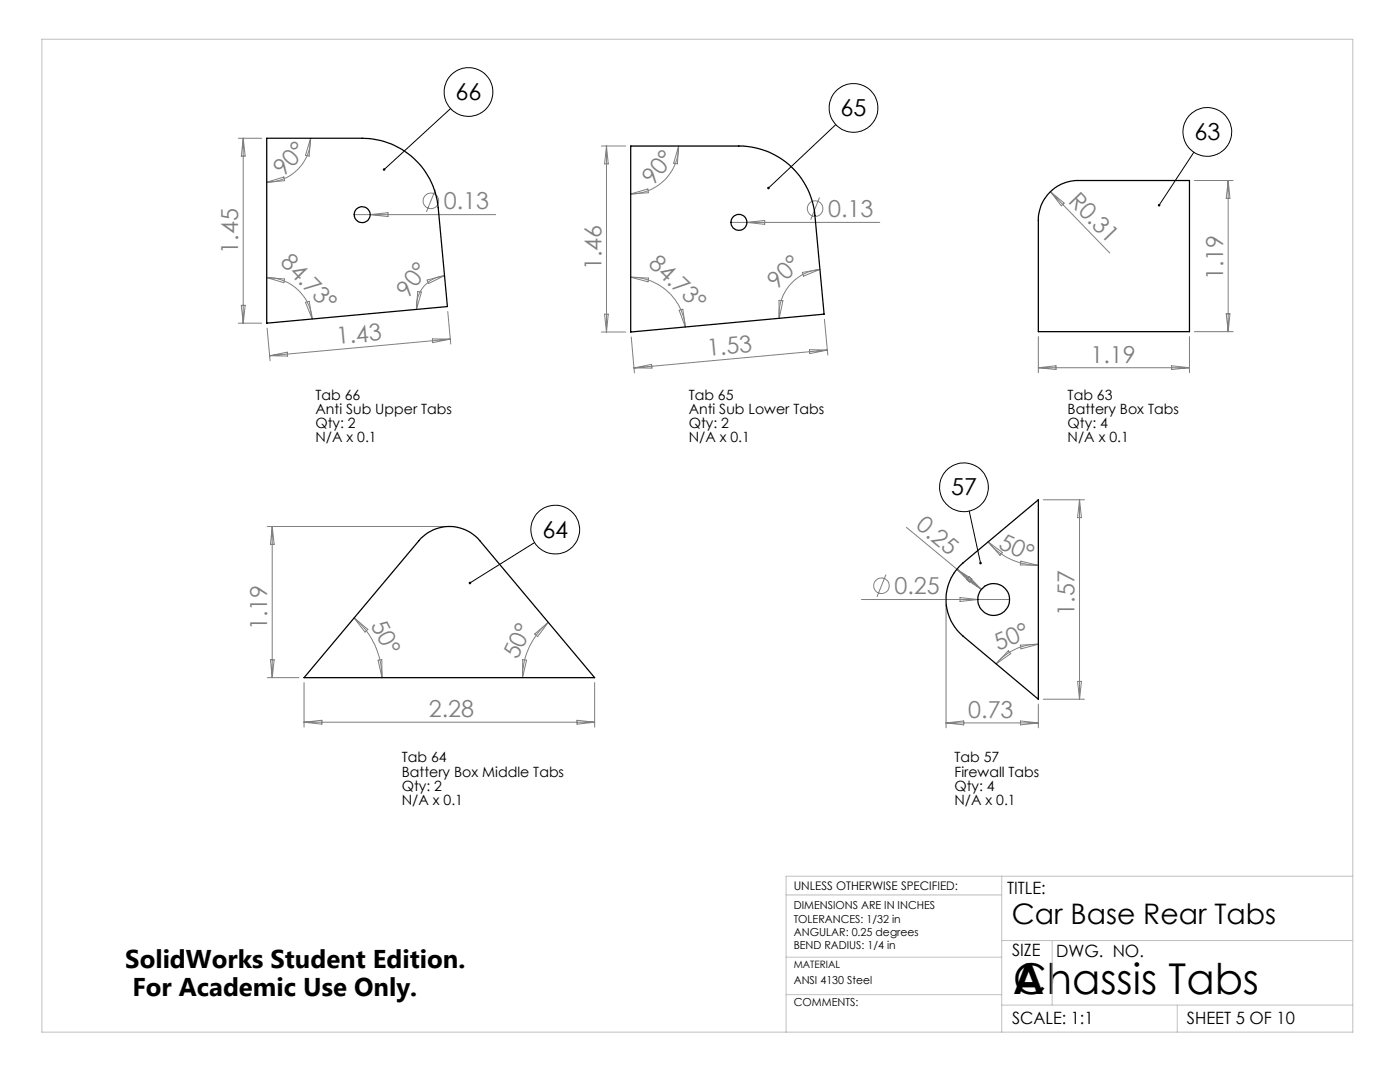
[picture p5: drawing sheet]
<svg xmlns="http://www.w3.org/2000/svg" width="279mm" height="216mm" viewBox="0 0 279 216" stroke-linecap="round" stroke-linejoin="round" font-family="sans-serif">
<g fill="none" stroke="#808080" stroke-width=".2">
<path d="M47.6 27.6h4.6M48.5 27.6v36.9M48.5 27.6l.4 3.6h-.7zM53.2 36.4l3.5-1.1 .1 .8zM62 27.6a8.7 8.7 0 0 1-8.8 8.8M62 27.6l-.3 3.6-.7-.2zM86.9 37.9l-1.8 4.4M120 29.1h4.9M121 29.1v37.2M121 29.1l.4 3.6h-.8zM125.9 38.7l3.4-1 .1 .8zM135.4 29.1a9.5 9.5 0 0 1-9.5 9.6"/>
<path d="M135.4 29.1l-.2 3.6-.8-.1zM163.5 39.4l-1.7 4.5M209.6 38.2l11.9 12.3M209.6 38.2l2.8 2.3-.6 .6zM238.4 36h7.7M245.1 36v30.2M245.1 36l.4 3.6h-.8zM53.2 55.4a9.1 9.1 0 0 1 9.1 8.2M53.2 55.4l3.6 .3-.1 .7zM70.7 42.8h28.2M73.9 42.8l3.5-.4v.8zM83.4 58.2l.7 .1-1 3.4z"/>
<path d="M85.2 55.9l3.5-.9-3.2 1.6zM88.7 55a6.2 6.2 0 0 0-5.6 6.7M125.9 55.3a11 11 0 0 1 10.9 10M125.9 55.3l3.5 .2-.1 .7zM145.9 44.4h29.7M149 44.4l3.6-.4v.8zM155.5 59.9l.7 .1-.7 3.5zM160.1 54.4l3.5-.6-3.3 1.3zM163.6 53.8a9 9 0 0 0-8.1 9.7M47.6 64.5h4.6M48.2 60.9h.7l-.4 3.6zM53.3 65.5l.6 6.5"/>
<path d="M53.8 71l3.5-.7 .1 .7zM61 60.3l.7-.2 .6 3.5zM86.3 67.6l3.6 .1-3.5 .7zM89.4 62.2l.6 6.5M89.9 67.7l-36.1 3.3M120 66.3h4.9M120.6 62.7h.8l-.4 3.6zM126 67.2l.6 7.2M126.5 73.4l3.5-.7 .1 .7zM135.5 61.9l.8-.2 .5 3.6zM161.5 69.8l3.6 .1-3.5 .7zM164.5 63.7l.7 7.1"/>
<path d="M165.1 69.9l-38.6 3.5M207.2 67.2v7.2M207.2 73.4h30.2M207.2 73.4l3.5-.4v.7zM233.8 73l3.6 .4-3.6 .3zM237.4 67.2v7.2M238.4 66.2h7.7M244.7 62.6h.8l-.4 3.6zM208.2 99.7h8.2M215.4 99.7v39.8M215.4 99.7l.4 3.6h-.7zM53.3 105.1h35.4"/>
<path d="M54.3 105.1v30.1M54.3 105.1l.4 3.5h-.7zM171.9 119.6h29.6M176.8 114.7l-1.8 4.4M180.9 105.2l15 12.4M190.3 114.3h.1M191 113.6l3 1.9-.5 .6zM191.6 119.2l3.6 .4-3.6 .4zM193.4 115l2.5 2.6-3-2zM196.5 116.8h.1M197.2 108.1a13 13 0 0 0 10 4.7M197.2 108.1l2.9 2.1-.5 .6z"/>
<path d="M203.7 112l3.5 .8-3.6-.1zM53.3 135.2h6.4M54 131.7h.7l-.4 3.5zM60.7 136.2v8.9M70.7 123.3a15.3 15.3 0 0 1 5.5 11.9M70.7 123.3l2.7 2.3-.6 .5zM75.5 131.7l.7-.1v3.6zM104.3 131.6l.8 .1-.8 3.5zM106.7 126.5l2.7-2.3-2.1 2.8zM109.4 124.2a14.2 14.2 0 0 0-5.1 11M118.7 136.2v8.9M188.8 120.6v24.6"/>
<path d="M201.2 129.9l.5 .5-2.9 2.1zM203.6 128.7l3.6-.1-3.4 .9zM207.2 128.6a11 11 0 0 0-8.4 3.9M208.2 139.5h8.2M215.1 136h.7l-.4 3.5zM60.7 144.1h58M60.7 144.1l3.5-.4v.8zM115.1 143.7l3.6 .4-3.6 .4zM188.8 144.3h18.4M188.8 144.3l3.5-.4v.7zM203.7 143.9l3.5 .4-3.5 .3zM207.2 140.5v4.7"/>
<circle cx="86" cy="40.1" r="1.56"/>
<circle cx="162.7" cy="41.6" r="1.55"/>
<circle cx="175.9" cy="116.9" r="1.56"/>
</g>
<g fill="none" stroke="#000" stroke-width=".2">
<path d="M89.9 21.7l-13.2 12.1M166.8 24.9l-13.4 12.6M238.3 30.4l-7 10.6M106.7 108.3l-12.9 8M193.4 102l2.3 10.4"/>
<circle cx="93.5" cy="18.4" r="4.9"/>
<circle cx="170.3" cy="21.5" r="4.9"/>
<circle cx="241" cy="26.3" r="4.9"/>
<circle cx="192.4" cy="97.2" r="4.9"/>
<circle cx="110.8" cy="105.7" r="4.9"/>
</g>
<path d="M8.4 7.8h261.6v198.2h-261.6zM156.9 178.6h43M199.9 174.8v31.2M270 174.8h-113.1v31.2M156.9 198.5h43M156.9 191h43M199.9 187.7h70.1M210 187.7v12.9M199.9 200.6h70.1M234.9 200.6v5.4" fill="none" stroke="#c0c0c0" stroke-width=".2"/>
<path d="M76.5 33.6l-.1 .3 .3-.1-.2 .2a.25 .25 0 0 0 .3 0 .25 .25 0 0 0 .1-.3 .25 .25 0 0 0-.4-.1zM153.2 37.4v.3l.2-.2-.2 .2a.25 .25 0 0 0 .3 0 .25 .25 0 0 0 0-.3 .25 .25 0 0 0-.3 0zM195.5 112.1v.1a.24 .24 0 0 0-.1 .3 .24 .24 0 0 0 .3 .1v-.2v.2a.25 .25 0 0 0 .2-.3 .25 .25 0 0 0-.4-.2zM231.1 40.8l.1 .4 .1-.2-.1 .2a.25 .25 0 0 0 .3-.1 .25 .25 0 0 0 0-.3 .25 .25 0 0 0-.4 0zM93.6 116.2v.3l.2-.2-.2 .2a.26 .26 0 0 0 .3 .1 .26 .26 0 0 0 .1-.4 .26 .26 0 0 0-.4 0z" fill="#000"/>
<g fill="none" stroke="#000" stroke-width=".25">
<path d="M53.2 27.6h19.1a15.2 15.2 0 0 1 15.2 13.9l1.8 19.7-36.1 3.3zM125.9 29.1h21.6a15.2 15.2 0 0 1 15.1 13.9l1.9 19.7-38.6 3.6zM209.4 38.5a7.8 7.8 0 0 1 5.8-2.5h22.2v30.2h-30.2v-22.2a7.6 7.6 0 0 1 2.2-5.5zM84 107.4a8 8 0 0 1 11.7 .5l23 27.3h-58zM191.4 113.1l15.8-13.4v39.8l-15-12.6a9.5 9.5 0 0 1-.8-13.8z"/>
<circle cx="72.3" cy="42.8" r="1.58"/>
<circle cx="147.5" cy="44.4" r="1.6"/>
<circle cx="198.3" cy="119.6" r="3.2"/>
</g>
<g font-size="8.5">
<text x="202.2" y="198.3">A</text>
<text x="202.2" y="198.3">Chassis Tabs</text>
</g>
<text font-size="5.6" x="201.9" y="184.4">Car Base Rear Tabs</text>
<g font-size="5.1">
<text x="25" y="193.2">SolidWorks Student Edition.</text>
<text x="26.4" y="198.8">For Academic Use Only.</text>
</g>
<g font-size="4.7">
<text x="90.9" y="20">66</text>
<text x="167.8" y="23.2">65</text>
<text x="238.4" y="27.9">63</text>
<text x="189.8" y="98.9">57</text>
<text x="108.2" y="107.3">64</text>
</g>
<g font-size="4.7" fill="#808080">
<text x="56.6" y="35.4" transform="rotate(-48 56.6 35.4)">90°</text>
<text x="88.6" y="41.8">0.13</text>
<text x="130.4" y="37.2" transform="rotate(-52 130.4 37.2)">90°</text>
<text x="213" y="40.3" transform="rotate(46 213 40.3)">R0.31</text>
<text x="165.3" y="43.3">0.13</text>
<text x="47.5" y="50.6" transform="rotate(-90 47.5 50.6)">1.45</text>
<text x="55.8" y="52.6" transform="rotate(46 55.8 52.6)">84.73°</text>
<text x="120" y="53.9" transform="rotate(-90 120 53.9)">1.46</text>
<text x="129.2" y="52.9" transform="rotate(43 129.2 52.9)">84.73°</text>
<text x="81.4" y="59.6" transform="rotate(-53 81.4 59.6)">90°</text>
<text x="155" y="57.9" transform="rotate(-44 155 57.9)">90°</text>
<text x="244.1" y="55.9" transform="rotate(-90 244.1 55.9)">1.19</text>
<text x="67.3" y="68.7" transform="rotate(-5 67.3 68.7)">1.43</text>
<text x="141.2" y="71" transform="rotate(-5 141.2 71)">1.53</text>
<text x="217.6" y="72.3">1.19</text>
<text x="182.6" y="105.3" transform="rotate(40 182.6 105.3)">0.25</text>
<text x="199" y="109.3" transform="rotate(24 199 109.3)">50°</text>
<text x="178.5" y="118.6">0.25</text>
<text x="53.3" y="125.7" transform="rotate(-90 53.3 125.7)">1.19</text>
<text x="74" y="124.7" transform="rotate(64 74 124.7)">50°</text>
<text x="214.4" y="122.8" transform="rotate(-90 214.4 122.8)">1.57</text>
<text x="103.3" y="131.8" transform="rotate(-65 103.3 131.8)">50°</text>
<text x="199.2" y="129.9" transform="rotate(-23 199.2 129.9)">50°</text>
<text x="85.6" y="143.1">2.28</text>
<text x="193.2" y="143.2">0.73</text>
</g>
<g font-size="3.4">
<text x="201" y="178.4">TITLE:</text>
<text x="202" y="190.8">SIZE</text>
<text x="210.8" y="190.9">DWG. NO.</text>
<text x="202" y="204.4">SCALE: 1:1</text>
<text x="236.9" y="204.4">SHEET 5 OF 10</text>
</g>
<g font-size="2.8">
<text x="63" y="79.8">Tab 66</text>
<text x="63" y="82.6">Anti Sub Upper Tabs</text>
<text x="137.4" y="79.8">Tab 65</text>
<text x="137.4" y="82.6">Anti Sub Lower Tabs</text>
<text x="213.1" y="79.8">Tab 63</text>
<text x="213.1" y="82.6">Battery Box Tabs</text>
<text x="63" y="85.5">Qty: 2</text>
<text x="63" y="88.3">N/A x 0.1</text>
<text x="137.4" y="85.5">Qty: 2</text>
<text x="137.4" y="88.3">N/A x 0.1</text>
<text x="213.1" y="85.5">Qty: 4</text>
<text x="213.1" y="88.3">N/A x 0.1</text>
<text x="80.2" y="152.1">Tab 64</text>
<text x="80.2" y="155">Battery Box Middle Tabs</text>
<text x="190.5" y="152.1">Tab 57</text>
<text x="190.5" y="154.9">Firewall Tabs</text>
<text x="80.2" y="157.8">Qty: 2</text>
<text x="80.2" y="160.6">N/A x 0.1</text>
<text x="190.5" y="157.8">Qty: 4</text>
<text x="190.5" y="160.6">N/A x 0.1</text>
</g>
<text font-size="2.4" x="158.4" y="177.6">UNLESS OTHERWISE SPECIFIED:</text>
<g font-size="2.2">
<text x="158.4" y="181.4">DIMENSIONS ARE IN INCHES</text>
<text x="158.4" y="184.1">TOLERANCES: 1/32 in</text>
<text x="158.4" y="186.7">ANGULAR: 0.25 degrees</text>
<text x="158.4" y="189.4">BEND RADIUS: 1/4 in</text>
<text x="158.4" y="196.3">ANSI 4130 Steel</text>
<text x="158.4" y="200.8">COMMENTS:</text>
</g>
<text font-size="2" x="158.4" y="193.2">MATERIAL</text>
</svg>
